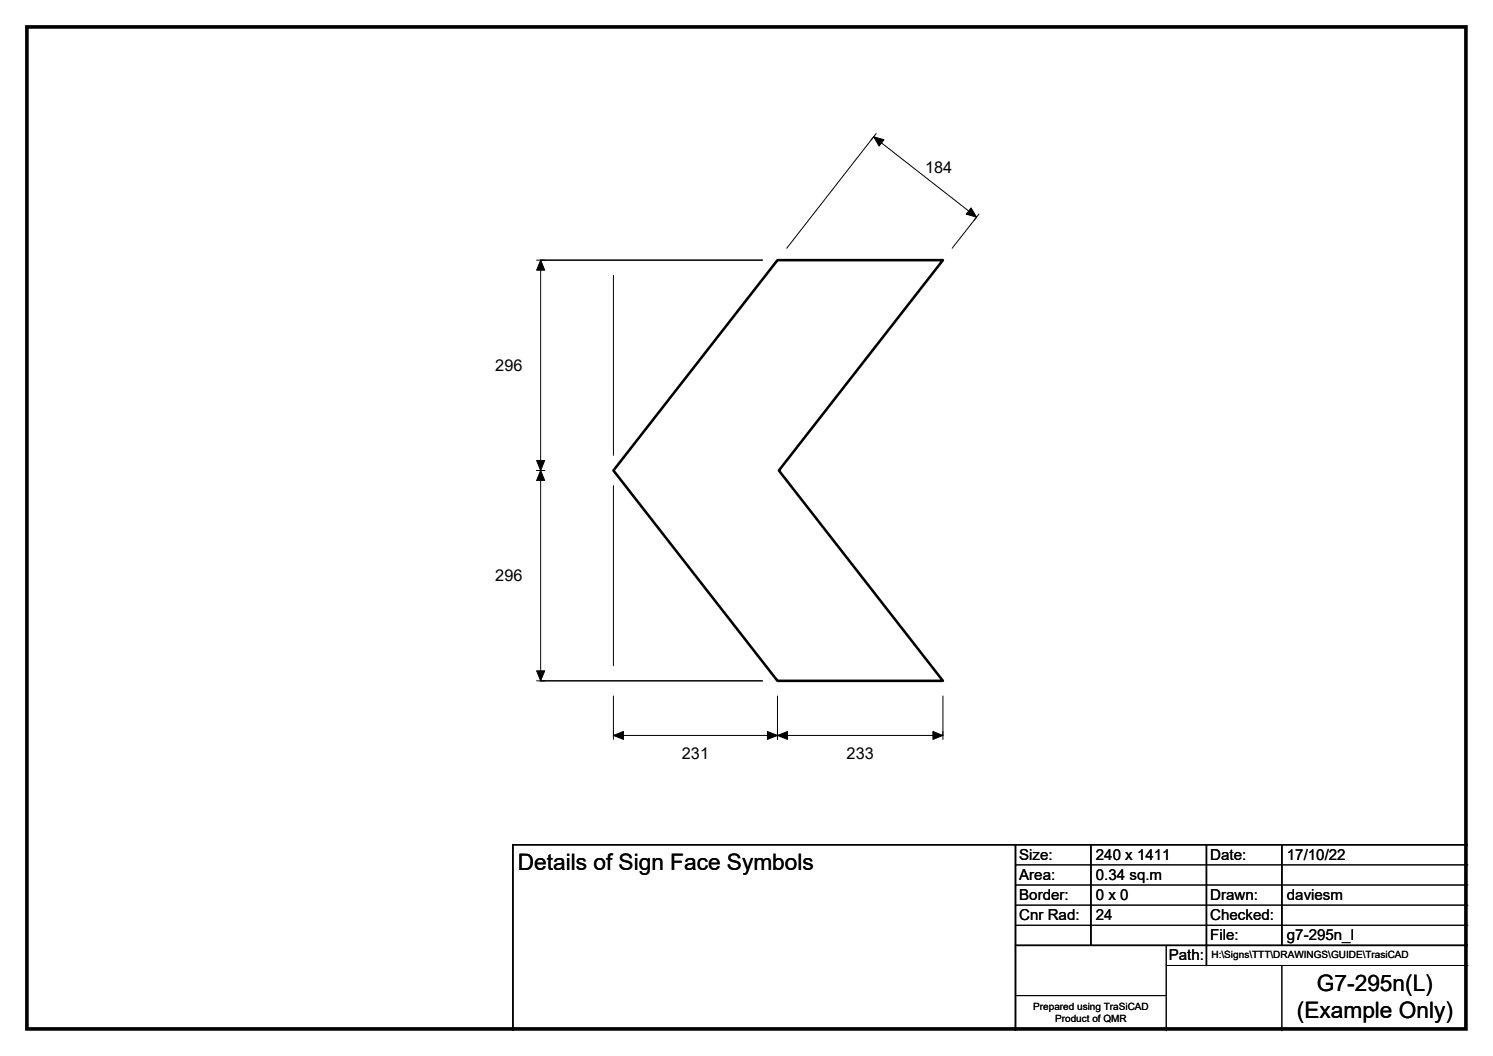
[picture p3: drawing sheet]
<svg xmlns="http://www.w3.org/2000/svg" width="297mm" height="210mm" viewBox="0 0 297 210" stroke-linecap="round" stroke-linejoin="round" font-family="sans-serif">
<path d="M107.6 51.7h44.1M107.6 135.4h44.1M202 168v37M217 168v20M240 168v24M255 168v20M292 168h-190v37M202 188h90" fill="none" stroke="#000" stroke-width=".3"/>
<g fill="none" stroke="#000" stroke-width=".2">
<path d="M174.3 26.6l-1 1.2M106.8 51.7h1.6M107.6 51.7v83.7M122 54.7v35.9M156.5 49.4l17.3-22.2 20.5 16-4.9 6.2M194.8 42.5l-1 1.3M106.8 93.6h1.6M122 96.6v35.8M106.8 135.4h1.6M122 138.4v8.6M154.7 138.4v8.6M187.6 138.4v8.6"/>
<path d="M122 146.2h65.6M202 172h90M202 176h90M202 180h90M202 184h90M202 198h30M232 192h60M232 188v17M255 192v13"/>
</g>
<path d="M173.8 27.2l2.1 .6-1 1.2zM107.6 51.7l.8 2h-1.6zM193.2 41.3l1.1 1.9-2.1-.6zM106.8 91.6h1.6l-.8 2zM107.6 93.6l.8 1.9h-1.6zM106.8 133.4h1.6l-.8 2zM122 146.2l2-.7v1.5zM154.7 146.2l2-.7v1.5zM152.7 145.5l2 .7-2 .8zM185.6 145.5l2 .7-2 .8z" fill="#000" stroke="#000" stroke-width=".2"/>
<path d="M154.7 51.7h32.9l-32.6 41.9 32.6 41.8h-32.9l-32.7-41.8z" fill="none" stroke="#000" stroke-width=".51"/>
<path d="M5.4 5.4h286.3v199.2h-286.3z" fill="none" stroke="#000" stroke-width=".72"/>
<g font-size="4.5">
<text x="103" y="173">Details of Sign Face Symbols</text>
<text x="262" y="197.1">G7-295n(L)</text>
<text x="258" y="202.5">(Example Only)</text>
</g>
<g font-size="3.2">
<text x="184" y="34.5">184</text>
<text x="98.5" y="73.7">296</text>
<text x="98.5" y="115.5">296</text>
<text x="135.7" y="150.9">231</text>
<text x="168.4" y="150.9">233</text>
</g>
<g font-size="3">
<text x="202.8" y="170.9">Size:</text>
<text x="218" y="170.9">240 x 1411</text>
<text x="240.8" y="170.9">Date:</text>
<text x="256" y="170.9">17/10/22</text>
<text x="202.8" y="174.9">Area:</text>
<text x="202.8" y="178.9">Border:</text>
<text x="218" y="174.9">0.34 sq.m</text>
<text x="218" y="178.9">0 x 0</text>
<text x="240.8" y="178.9">Drawn:</text>
<text x="256" y="178.9">daviesm</text>
<text x="202.8" y="182.9">Cnr Rad:</text>
<text x="218" y="182.9">24</text>
<text x="240.8" y="182.9">Checked:</text>
<text x="232.5" y="190.9">Path:</text>
<text x="240.8" y="186.9">File:</text>
<text x="256" y="186.9">g7-295n_l</text>
</g>
<g font-size="2">
<text x="241" y="190.5">H:\Signs\TTT\DRAWINGS\GUIDE\TrasiCAD</text>
<text x="205.6" y="200.8">Prepared using TraSiCAD</text>
<text x="209.9" y="203.2">Product of QMR</text>
</g>
</svg>
